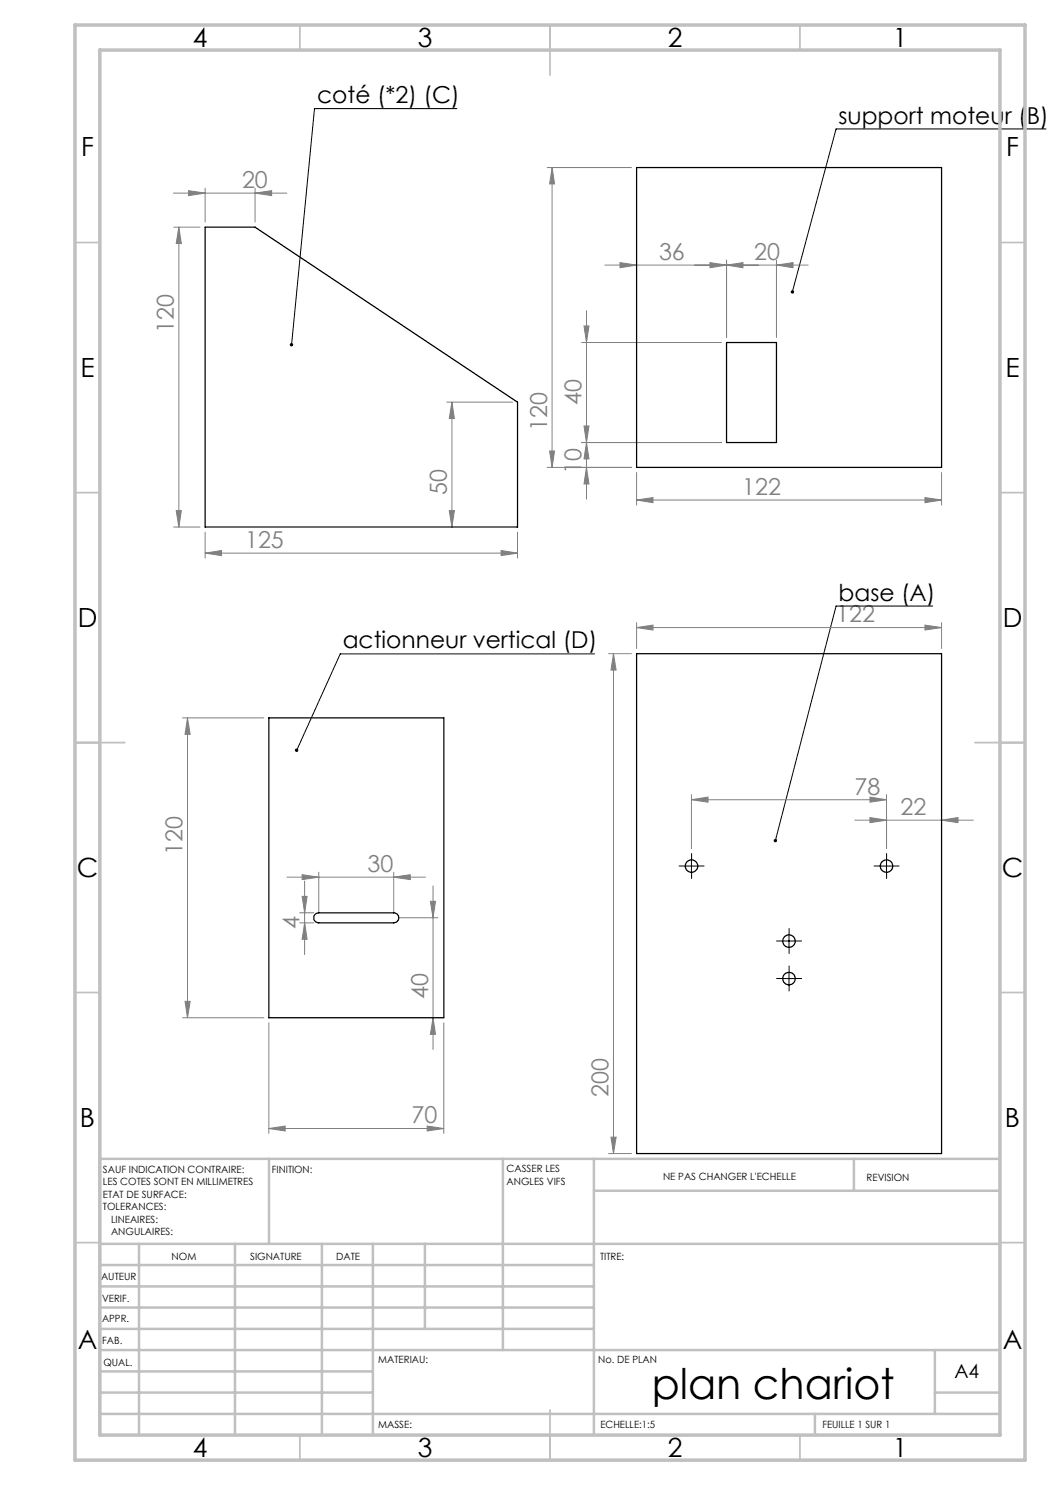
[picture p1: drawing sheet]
<svg xmlns="http://www.w3.org/2000/svg" width="210mm" height="297mm" viewBox="0 0 210 297" stroke-linecap="round" stroke-linejoin="round" font-family="sans-serif">
<g fill="none" stroke="#808080" stroke-width=".2">
<path d="M34.7 38.6h22.7M37.7 38.1l3.3 .5-3.3 .5zM41 37.6v6.8M51 38.6l3.3-.5v1zM51 37.6v6.8M109.4 33.5h16.9M110.4 33.5l.5 3.3h-1zM110.4 33.5v60M34.7 45.4h5.3M35.8 45.4l.5 3.3h-1.1zM35.8 45.4v60M121 53h40.6"/>
<path d="M124 52.5l3.3 .5-3.3 .5zM142 52.5l3.3 .5-3.3 .5zM145.3 53l3.3-.5v1zM145.3 52v15.5M155.3 53l3.3-.5v1zM155.3 52v15.5M116.3 68.5h28M116.8 65.2h1l-.5 3.3zM117.3 62.2v37.6M89.4 80.4h13.1M90.4 80.4v25M90.4 80.4l.5 3.3h-1z"/>
<path d="M109.4 93.5h16.9M109.9 90.2h1l-.5 3.3zM116.3 88.5h28M116.8 85.2h1l-.5 3.3zM117.3 88.5l.5 3.3h-1zM117.3 93.5l.5 3.3h-1zM127.3 94.5v6.5M185 99.5l3.3 .5-3.3 .5zM188.3 94.5v6.5M34.7 105.4h5.3M35.2 102.1h1.1l-.5 3.3zM41 110.6l3.3-.5v1z"/>
<path d="M41 106.4v5.2M41 110.6h62.5M89.9 102.1h1l-.5 3.3zM100.2 110.1l3.3 .5-3.3 .5zM103.5 106.4v5.2M127.3 100l3.3-.5v1zM127.3 100h61M121.7 130.7h4.6M122.7 130.7l.5 3.3h-1zM122.7 130.7v100M127.3 125.5l3.3-.5v1zM127.3 124.5v5.2"/>
<path d="M127.3 125.5h61M185 125l3.3 .5-3.3 .5zM188.3 124.5v5.2M36.5 143.6h16.2M37.5 143.6l.5 3.3h-1zM37.5 143.6v59.9M138.3 159.9l3.3-.5v1zM138.3 158.9v10.8M138.3 159.9h39M174 159.4l3.3 .5-3.3 .5zM177.3 158.9v10.8M57.4 175.4h27.7"/>
<path d="M60.4 179.3h1l-.5 3.3zM60.4 174.9l3.3 .5-3.3 .5zM60.9 176.2v14.7M63.7 174.4v8.2M78.7 175.4l3.4-.5v1zM78.7 174.4v8.2M86.6 177.2v32.7M171 164h23.7M174 163.5l3.3 .5-3.3 .5zM188.3 164l3.3-.5v1zM59.9 182.6h2.9M59.9 184.6h2.9"/>
<path d="M60.9 184.6l.5 3.3h-1zM79.8 183.5h7.8M86.1 180.3h1l-.5 3.2zM36.5 203.5h16.2M37 200.3h1l-.5 3.2zM53.8 204.6v22.1M86.6 203.5l.5 3.4h-1zM88.8 204.6v22.1M53.8 225.7l3.2-.5v1zM53.8 225.7h35M85.4 225.2l3.4 .5-3.4 .5zM121.7 230.7h4.6"/>
<path d="M122.2 227.4h1l-.5 3.3z"/>
</g>
<g fill="none" stroke="#000" stroke-width=".2" stroke-dasharray="30.5 1.3 1.3 1.3">
<path d="M137.1 173.2h-1.3M138.3 172v-1.3M138.3 174.5v1.2M139.6 173.2h1.2M176.1 173.2h-1.3M177.3 172v-1.3M177.3 174.5v1.2M178.6 173.2h1.2M156.6 195.7h-1.3M156.6 188.2h-1.3M157.8 194.5v-1.3M157.8 197v1.2"/>
<path d="M157.8 187v-1.3M157.8 189.5v1.2M159.1 195.7h1.2M159.1 188.2h1.2"/>
</g>
<path d="M91.4 21.7h-28.5l-4.6 47.3M209.2 25.8h-42l-8.7 32.6M118.9 130.8h-50.8l-8.8 19.3M186.5 121.2h-19.3l-12.1 46.9M137.1 173.2h2.5M138.3 172v2.5M176 173.2h2.5M177.3 172v2.5M156.6 195.7h2.5M156.6 188.2h2.5M157.8 187v2.5M157.8 194.5v2.5" fill="none" stroke="#000" stroke-width=".2"/>
<g fill="none" stroke="#c0c0c0" stroke-width=".35">
<path d="M60 5v5M110 5v10M160 5v5M15 48.5h5M200 48.5h5M15 98.5h5M200 98.5h5M15 148.5h10M195 148.5h10M15 198.5h5M200 198.5h5M15 248.5h5"/>
<path d="M200 248.5h5M60 287v5M110 282v10M160 287v5"/>
</g>
<g fill="none" stroke="#c0c0c0" stroke-width=".5">
<path d="M53.8 231.8v17M100.6 231.8v38.2M118.8 231.8v55.2M118.8 238.2h81.2M170.8 231.8v6.4M200 231.8h-180v55.2M20 248.8h180M20 257.3h98.8M20 253h98.8M27.8 248.8v38.2M47 248.8v38.2M64.4 248.8v38.2"/>
<path d="M74.6 248.8v38.2M85 248.8v17M20 265.8h98.8M20 261.5h98.8M20 278.5h54.6M20 274.3h54.6M20 270h180M187 278.5h13M187 270v12.8M20 282.8h180M163 282.8v4.2"/>
</g>
<path d="M15 5h190v287h-190zM20 10h180v277h-180z" fill="none" stroke="#c0c0c0" stroke-width=".7"/>
<path d="M154.8 167.9l-.1 .2 .3 .3 .1-.3-.1 .3a.35 .35 0 0 0 .4-.4 .35 .35 0 0 0-.6-.1zM158.2 58.2a.32 .32 0 0 0 .2 .5l.1-.3-.1 .3a.34 .34 0 0 0 .4-.4 .34 .34 0 0 0-.6-.1zM58.1 68.7a.32 .32 0 0 0-.1 .4 .32 .32 0 0 0 .3 .2v-.3v.3a.34 .34 0 0 0 .3-.5 .34 .34 0 0 0-.5-.1zM59.1 149.8a.33 .33 0 0 0 .1 .6l.1-.3-.1 .3a.34 .34 0 0 0 .4-.4 .34 .34 0 0 0-.5-.2z" fill="#000"/>
<g fill="#808080">
<path d="M51 38.6l3.3-.5v1zM37.7 38.1l3.3 .5-3.3 .5zM155.3 53l3.3-.5v1zM142 52.5l3.3 .5-3.3 .5zM145.3 53l3.3-.5v1zM124 52.5l3.3 .5-3.3 .5z"/>
<path d="M138.3 159.9l3.3-.5v1zM174 159.4l3.3 .5-3.3 .5zM174 163.5l3.3 .5-3.3 .5zM188.3 164l3.3-.5v1z"/>
<path d="M127.3 100l3.3-.5v1zM185 99.5l3.3 .5-3.3 .5z"/>
<path d="M53.8 225.7l3.2-.5v1zM85.4 225.2l3.4 .5-3.4 .5z"/>
<path d="M60.4 174.9l3.3 .5-3.3 .5zM78.7 175.4l3.4-.5v1z"/>
<path d="M185 125l3.3 .5-3.3 .5zM127.3 125.5l3.3-.5v1z"/>
<path d="M89.9 102.1h1l-.5 3.3zM90.4 80.4l.5 3.3h-1z"/>
<path d="M122.7 130.7l.5 3.3h-1zM122.2 227.4h1l-.5 3.3zM35.8 45.4l.5 3.3h-1.1zM35.2 102.1h1.1l-.5 3.3zM110.4 33.5l.5 3.3h-1zM109.9 90.2h1l-.5 3.3zM116.8 65.2h1l-.5 3.3zM117.3 88.5l.5 3.3h-1zM116.8 85.2h1l-.5 3.3zM117.3 93.5l.5 3.3h-1zM37.5 143.6l.5 3.3h-1zM37 200.3h1l-.5 3.2zM60.4 179.3h1l-.5 3.3zM60.9 184.6l.5 3.3h-1zM86.1 180.3h1l-.5 3.2zM86.6 203.5l.5 3.4h-1z"/>
<path d="M41 110.6l3.3-.5v1zM100.2 110.1l3.3 .5-3.3 .5z"/>
</g>
<g fill="none" stroke="#000" stroke-width=".25">
<path d="M127.3 33.5h61v60h-61zM41 45.4h10l52.5 35v25h-62.5zM145.3 68.5h10v20h-10zM127.3 130.7h61v100h-61zM53.8 143.6h35v59.9h-35zM63.1 182.8l.6-.2h15a1.01 1.01 0 0 1 1.1 1 1.01 1.01 0 0 1-1.1 1h-15a1.01 1.01 0 0 1-.9-.7 1.01 1.01 0 0 1 .3-1.1z"/>
<circle cx="138.3" cy="173.2" r="1.24"/>
<circle cx="177.3" cy="173.2" r="1.25"/>
<circle cx="157.8" cy="195.7" r="1.27"/>
<circle cx="157.8" cy="188.2" r="1.25"/>
</g>
<text font-size="8.5" x="130.3" y="279.7">plan chariot</text>
<g font-size="5.3">
<text x="38.5" y="9.5">4</text>
<text x="83.5" y="9.5">3</text>
<text x="133.6" y="9.5">2</text>
<text x="178.6" y="9.5">1</text>
<text x="16.2" y="31.2">F</text>
<text x="201.2" y="31.2">F</text>
<text x="16.1" y="75.5">E</text>
<text x="201.1" y="75.5">E</text>
<text x="15.5" y="125.5">D</text>
<text x="200.5" y="125.5">D</text>
<text x="15.4" y="175.5">C</text>
<text x="200.4" y="175.5">C</text>
<text x="16" y="225.5">B</text>
<text x="201" y="225.5">B</text>
<text x="15.5" y="269.8">A</text>
<text x="200.5" y="269.8">A</text>
<text x="38.5" y="291.5">4</text>
<text x="83.5" y="291.5">3</text>
<text x="133.6" y="291.5">2</text>
<text x="178.6" y="291.5">1</text>
</g>
<g font-size="4.7">
<text x="63.4" y="20.6">coté (*2) (C)</text>
<text x="167.7" y="24.7">support moteur (B)</text>
<text x="167.7" y="120.1">base (A)</text>
<text x="68.5" y="129.7">actionneur vertical (D)</text>
</g>
<g font-size="4.7" fill="#808080">
<text x="48.4" y="37.6">20</text>
<text x="131.8" y="52">36</text>
<text x="150.8" y="52">20</text>
<text x="34.8" y="66.7" transform="rotate(-90 34.8 66.7)">120</text>
<text x="116.3" y="81.1" transform="rotate(-90 116.3 81.1)">40</text>
<text x="109.4" y="86.2" transform="rotate(-90 109.4 86.2)">120</text>
<text x="116.3" y="94.7" transform="rotate(-90 116.3 94.7)">10</text>
<text x="89.4" y="99.1" transform="rotate(-90 89.4 99.1)">50</text>
<text x="148.4" y="99">122</text>
<text x="49" y="109.6">125</text>
<text x="167.2" y="124.5">122</text>
<text x="170.9" y="158.9">78</text>
<text x="180.1" y="163">22</text>
<text x="36.5" y="171" transform="rotate(-90 36.5 171)">120</text>
<text x="73.5" y="174.4">30</text>
<text x="59.9" y="185.7" transform="rotate(-90 59.9 185.7)">4</text>
<text x="85.6" y="199.7" transform="rotate(-90 85.6 199.7)">40</text>
<text x="121.7" y="219.3" transform="rotate(-90 121.7 219.3)">200</text>
<text x="82.3" y="224.7">70</text>
</g>
<text font-size="3.9" x="190.9" y="275.5">A4</text>
<g font-size="2">
<text x="20.6" y="234.6">SAUF INDICATION CONTRAIRE:</text>
<text x="20.6" y="237.1">LES COTES SONT EN MILLIMETRES</text>
<text x="20.6" y="239.6">ETAT DE SURFACE:</text>
<text x="54.4" y="234.6">FINITION:</text>
<text x="101.3" y="234.5">CASSER LES</text>
<text x="101.3" y="237">ANGLES VIFS</text>
<text x="132.6" y="236">NE PAS CHANGER L'ECHELLE</text>
<text x="173.3" y="236.2">REVISION</text>
<text x="20.6" y="242.1">TOLERANCES:</text>
<text x="22.2" y="244.6">LINEAIRES:</text>
<text x="22.2" y="247.1">ANGULAIRES:</text>
<text x="34.3" y="252">NOM</text>
<text x="50" y="251.9">SIGNATURE</text>
<text x="67.2" y="251.9">DATE</text>
<text x="120" y="251.9">TITRE:</text>
<text x="20.2" y="256.1">AUTEUR</text>
<text x="20.4" y="260.3">VERIF.</text>
<text x="20.4" y="264.4">APPR.</text>
<text x="20.5" y="268.8">FAB.</text>
<text x="20.7" y="273.1">QUAL.</text>
<text x="75.7" y="272.5">MATERIAU:</text>
<text x="119.6" y="272.5">No. DE PLAN</text>
<text x="75.6" y="285.5">MASSE:</text>
<text x="120.1" y="285.6">ECHELLE:1:5</text>
<text x="164.5" y="285.6">FEUILLE 1 SUR 1</text>
</g>
</svg>
